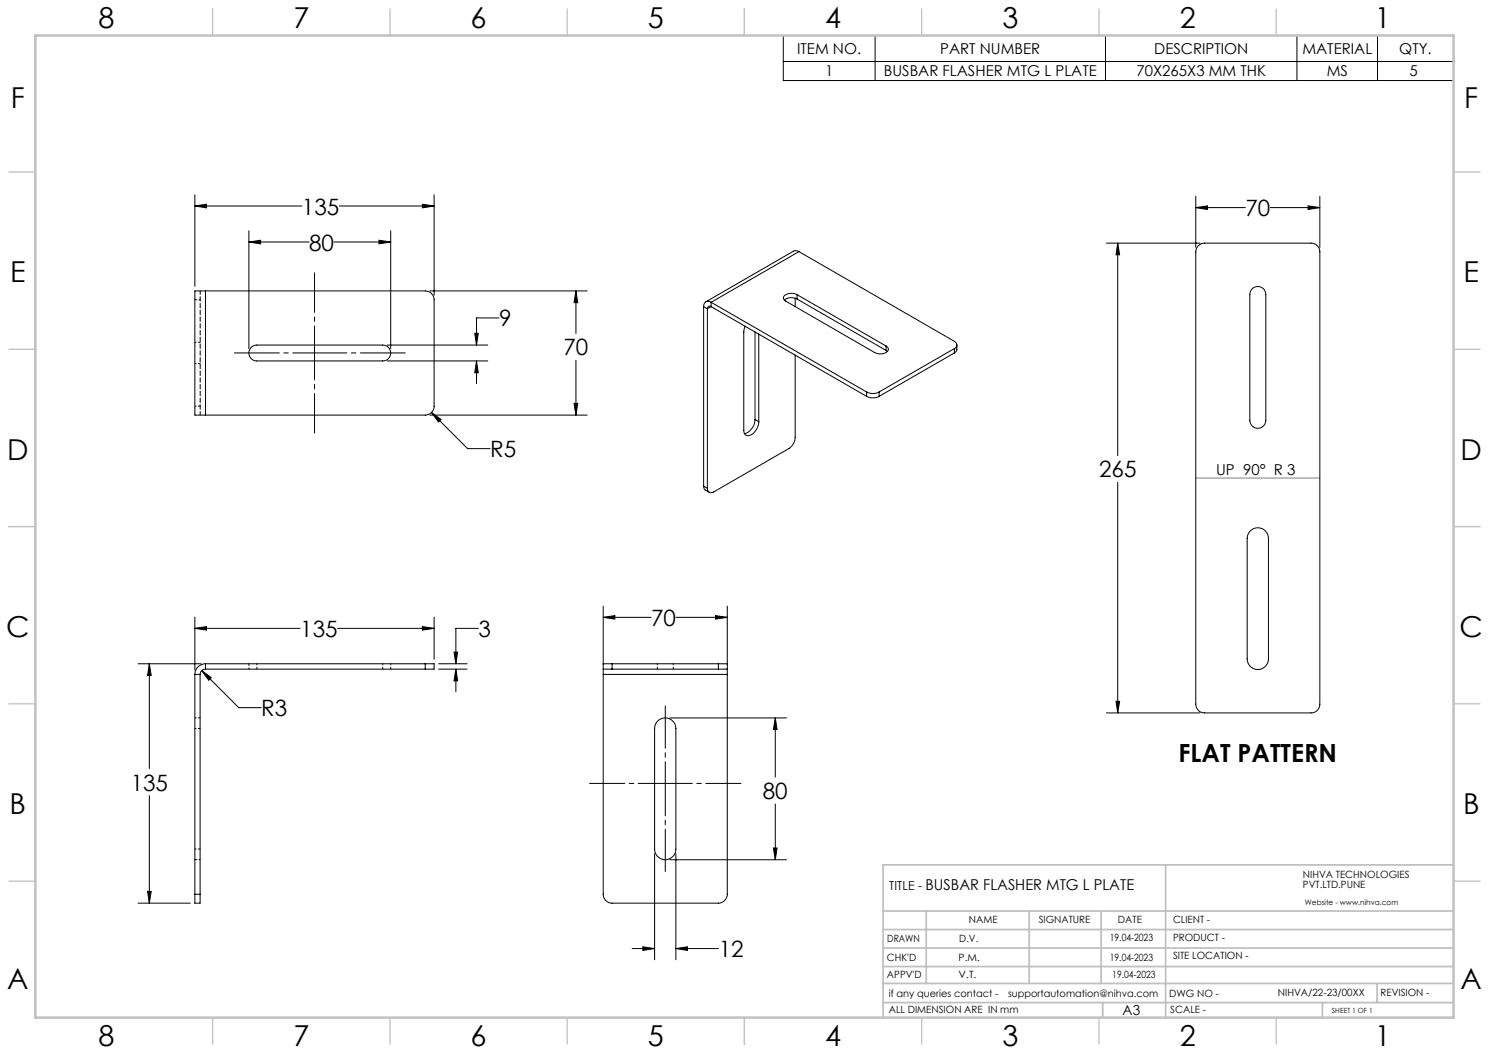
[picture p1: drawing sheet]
<svg xmlns="http://www.w3.org/2000/svg" width="420mm" height="297mm" viewBox="0 0 420 297" stroke-linecap="round" stroke-linejoin="round" font-family="sans-serif">
<g fill="none" stroke="#000" stroke-width=".28">
<path d="M220.9 10v12.7h189.1v-12.7h-400v106.7M220.9 17.4h189.1M246.8 10v12.7M311.8 10v12.7M365.8 10v12.7M388.5 10v12.7M55 54.9v25.9M55 58.1h30.2M55 58.1l3.2-.5v1zM95.7 58.1h26.7M119.1 57.6l3.3 .5-3.3 .5zM122.4 54.9v28.4"/>
<path d="M337.3 58.6l3.3-.5v1zM337.3 55.4v14.4M337.3 58.6h14M358.3 58.6h14M369 58.1l3.3 .5-3.3 .5zM372.3 55.4v14.4M70.2 65.1v33.2M70.2 68.3h17M70.2 68.3l3.3-.5v1zM94.2 68.3h16M106.9 67.8l3.3 .5-3.3 .5zM110.2 65.1v33.2"/>
<path d="M225.4 71l43.8 25.3a1.09 1.09 0 0 1 .7 1 1.09 1.09 0 0 1-.7 1M225.4 71l-1-.3-.6 .1-24.7 14.3M225.4 71l-24.8 14.3M312.1 68.6h26.4M315.3 68.6l.5 3.3h-1zM315.3 68.6v59.9M338 69.3l.8-.5 1-.2h30a2.47 2.47 0 0 1 2.5 2.4v127.6a2.47 2.47 0 0 1-2.5 2.5h-30a2.47 2.47 0 0 1-2.5-2.5v-127.6l.2-.9zM58 82.1h61.9a2.51 2.51 0 0 1 2.5 2.5v30a2.57 2.57 0 0 1-2.5 2.5h-61.9M58 82.1h-3v35h3M58 82.1v35M70.9 97.9l.7-.4 .9-.2h35.4a2.24 2.24 0 0 1 2.3 2.3 2.24 2.24 0 0 1-2.3 2.2h-35.4a2.25 2.25 0 0 1-2.1-1.4 2.25 2.25 0 0 1 .5-2.5zM109.2 97.3h28.4"/>
<path d="M121.2 82.1h44.4M133.9 94h1l-.5 3.3zM140.8 89.7h-6.4v7.6M162.5 82.1v11.9M162.5 82.1l.4 3.3h-1zM198.5 86.5l1 .6M198.5 86.5v50.6M199.5 87.1v50.6M200.6 85.3a1.3 1.3 0 0 0-1.5-.2 1.3 1.3 0 0 0-.6 1.4M200.6 86.5a.63 .63 0 0 0-.8-.1 .63 .63 0 0 0-.3 .7M200.6 85.3l43.8 25.3M200.6 85.3v1.2"/>
<path d="M200.6 86.5l43.8 25.3M200.6 86.5l-1.1 .6M210.2 92l-.4 1.6v27.8a1.38 1.38 0 0 0 .8 1.5 1.38 1.38 0 0 0 1.7-.5 4.7 4.7 0 0 0 1.7-3.4M213 93.6v24.7M214 94.2v24.8M224.3 84.1v2.4M224.8 83.1a2.86 2.86 0 0 0-3.8 .8l.1 .4 .6 .6 25 14.5a2.89 2.89 0 0 0 3.9-.7l-.1-.5-.6-.6M224.8 84.3a3.2 3.2 0 0 0-3.5 .4M224.8 83.1l25.1 14.5M224.8 83.1v1.2M224.8 84.3l25.1 14.5M249.9 98.8l.4 .3"/>
<path d="M249.9 97.6v1.2M269.2 98.3l-21.2 12.3M269.2 98.3v1.3M269.2 99.6l-21.2 12.2M269.9 97.3l-.1 1.6-.6 .7M353.3 81.4a2.27 2.27 0 0 1 2.4-.4 2.27 2.27 0 0 1 1.3 2.1v35.5a2.26 2.26 0 0 1-2.2 2.2 2.26 2.26 0 0 1-2.3-2.2v-35.5l.2-.9zM109.2 101.8h28.4M121.2 117.1h44.4M121.7 116.3l10.2 10.2h6.4M121.7 116.3l2.7 2-.7 .7zM134.4 101.8v6.4M134.4 101.8l.5 3.3h-1z"/>
<path d="M161.9 113.8h1l-.4 3.3zM162.5 101.6v15.5M213 118.3a4.3 4.3 0 0 1-3 4M213 118.3l1 .7M224.3 100.2v23.2a4 4 0 0 1-1.8 3.1l-21.2 12.2a1.1 1.1 0 0 1-1.2 .2 1.1 1.1 0 0 1-.6-1.2M244.4 110.6a3.8 3.8 0 0 0 3.6 0M244.4 111.8a3.8 3.8 0 0 0 3.6 0M244.4 110.6v1.2M248 110.6v1.2M198.5 137.1l.2 .9 1.4 .8M198.5 137.1l1 .6M315.3 136.1v65"/>
<path d="M352.6 149.8a3 3 0 0 1 3.3-.7 3 3 0 0 1 1.9 2.7v34a3 3 0 0 1-3 3.1 3 3 0 0 1-3-3.1v-34l.2-1zM55 177.2h29.7M55 174.1v14.8M55 177.2l3.2-.5v1zM95.2 177.2h27.2M119.1 176.7l3.3 .5-3.3 .5zM122.4 174.1v11.8M134.9 177.2h-6.3v10M170.1 174.1l3.3-.5v1zM170.1 171v17.7M170.1 174.1h13.6M190.7 174.1h14.4"/>
<path d="M201.8 173.6l3.3 .5-3.3 .5zM205.1 171v17.7M38.9 187.2h17.8M42.1 187.2v29.6M42.1 187.2l.6 3.3h-1.1zM55 190.2v62M55 190.2h1.4M56.4 190.2v62M56.9 189.2l10.4 10.4h6.4M56.9 189.2l2.7 1.9-.7 .8zM58 188.7a1.51 1.51 0 0 0-1.6 1.5M58 187.2a3 3 0 0 0-3 3"/>
<path d="M58 187.2h61.9M58 188.7h61.9M58 187.2v1.5M119.9 187.2h2.5v1.5h-2.5M119.9 187.2v1.5M123.7 187.2h8.1M123.7 188.7h8.1M128.1 183.9h1l-.5 3.3zM128.6 188.7v6.4M128.6 188.7l.5 3.3h-1zM170.1 187.2h2.5M170.1 188.7h2.5"/>
<path d="M170.1 188.7v1.5M170.1 190.2v62a2.5 2.5 0 0 0 2.5 2.5h30a2.51 2.51 0 0 0 2.5-2.5v-62M170.1 190.2h35M172.6 187.2h30M172.6 188.7h30M172.6 187.2v1.5M202.6 187.2h2.5M202.6 188.7h2.5M202.6 187.2v1.5M205.1 188.7v1.5M314.8 197.8h1l-.5 3.3zM185.5 203.4a2.99 2.99 0 0 1 3.3-.7 2.99 2.99 0 0 1 1.8 2.8v34a3 3 0 0 1-3 3 3 3 0 0 1-3-3v-34l.4-1.4z"/>
<path d="M188.9 202.5h33M218.7 202.5l.5 3.3h-1zM218.7 202.5v16.7M312.1 201.1h26.4M42.1 224.4v30.3M218.2 239.2h1l-.5 3.3zM218.7 226.8v15.7M38.9 254.7h14.8M41.6 251.4h1.1l-.6 3.3zM55 252.2v2.5h1.4v-2.5M55 252.2h1.4M184.6 240.8v29.9"/>
<path d="M188.9 242.5h33M190.6 240.8v29.9M178.3 267.5h6.3M181.3 267l3.3 .5-3.3 .6zM190.6 267.5l3.3-.5v1.1zM190.6 267.5h12.1"/>
</g>
<path d="M187.7 245.8v-46.7" fill="none" stroke="#000" stroke-width=".28" stroke-dasharray="15.2 1.3 1.3 1.3" stroke-dashoffset="3.3"/>
<path d="M209 221h-42.7" fill="none" stroke="#000" stroke-width=".28" stroke-dasharray="15.2 1.3 1.3 1.3" stroke-dashoffset="5.3"/>
<path d="M66.1 99.6h48.2" fill="none" stroke="#000" stroke-width=".28" stroke-dasharray="15.2 1.3 1.3 1.3" stroke-dashoffset="2.6"/>
<path d="M88.7 77v45.2" fill="none" stroke="#000" stroke-width=".28" stroke-dasharray="15.2 1.3 1.3 1.3" stroke-dashoffset="4.1"/>
<path d="M337.3 134.8h35" fill="none" stroke="#808080" stroke-width=".28"/>
<g fill="none" stroke="#c0c0c0" stroke-width=".35">
<path d="M60 2.5v7.5M110 2.5v7.5M160 2.5v7.5M210 2.5v7.5M260 2.5v7.5M310 2.5v7.5M360 2.5v7.5M2.5 48.5h7.5M410 48.5h7.5M2.5 98.5h7.5M410 98.5h7.5M2.5 148.5h7.5"/>
<path d="M410 148.5h7.5M2.5 198.5h7.5M410 198.5h7.5M2.5 248.5h7.5M410 248.5h7.5M60 287v7.5M110 287v7.5M160 287v7.5M210 287v7.5M260 287v7.5M310 287v7.5M360 287v7.5"/>
</g>
<g fill="none" stroke="#c0c0c0" stroke-width=".5">
<path d="M249.1 257h160.9M261.3 257v20.4M290.3 257v20.4M310.6 257v20.4M328.8 243.9v43.1M410 243.9h-160.9v43.1M249.1 272.6h160.9M249.1 267.4h160.9M249.1 262.2h160.9M249.1 277.4h160.9M388.4 277.4v5.4M249.1 282.8h160.9"/>
<path d="M311 282.8v4.2M373 282.8v4.2"/>
</g>
<path d="M10 10h400v277h-400z" fill="none" stroke="#c0c0c0" stroke-width=".7"/>
<path d="M42.1 187.2l.6 3.3h-1.1zM41.6 251.4h1.1l-.6 3.3zM128.1 183.9h1l-.5 3.3zM128.6 188.7l.5 3.3h-1zM56.9 189.2l2 2.7 .7-.8zM55 177.2l3.2-.5v1zM119.1 176.7l3.3 .5-3.3 .5zM170.1 174.1l3.3-.5v1zM201.8 173.6l3.3 .5-3.3 .5zM218.7 202.5l.5 3.3h-1zM218.2 239.2h1l-.5 3.3zM181.3 267l3.3 .5-3.3 .6zM190.6 267.5l3.3-.5v1.1zM162.5 82.1l.4 3.3h-1zM161.9 113.8h1l-.4 3.3zM55 58.1l3.2-.5v1zM119.1 57.6l3.3 .5-3.3 .5zM70.2 68.3l3.3-.5v1zM106.9 67.8l3.3 .5-3.3 .5zM133.9 94h1l-.5 3.3zM134.4 101.8l.5 3.3h-1zM121.7 116.3l2 2.7 .7-.7zM315.3 68.6l.5 3.3h-1zM314.8 197.8h1l-.5 3.3zM337.3 58.6l3.3-.5v1zM369 58.1l3.3 .5-3.3 .5z" fill="#000"/>
<g fill="none" stroke="#000" stroke-width=".28" stroke-dasharray="1.3 .6" stroke-dashoffset=".8">
<path d="M55 84.6h1.5M56.5 96.6h-1.5M56.5 102.6h-1.5M56.5 114.6h-1.5M70.2 187.2v1.5M72.5 188.7v-1.5M108 188.7v-1.5M110.2 188.7v-1.5M185.4 188.7v-1.5M189.9 188.7v-1.5M56.5 205.5h-1.5M56.5 202.5h-1.5"/>
<path d="M56.5 239.5h-1.5M55 242.5h1.5"/>
</g>
<path d="M56.5 82.1v35" fill="none" stroke="#000" stroke-width=".28" stroke-dasharray="1.3 .6" stroke-dashoffset=".3"/>
<g font-size="8.1">
<text x="27.8" y="8">8</text>
<text x="82.8" y="8">7</text>
<text x="132.8" y="8">6</text>
<text x="182.8" y="8">5</text>
<text x="232.8" y="8">4</text>
<text x="282.8" y="8">3</text>
<text x="332.8" y="8">2</text>
<text x="387.8" y="8">1</text>
<text x="3" y="30.4">F</text>
<text x="413" y="30.4">F</text>
<text x="2.8" y="79.6">E</text>
<text x="412.8" y="79.6">E</text>
<text x="2" y="129.6">D</text>
<text x="412" y="129.6">D</text>
<text x="1.7" y="179.6">C</text>
<text x="411.7" y="179.6">C</text>
<text x="2.7" y="229.6">B</text>
<text x="412.7" y="229.6">B</text>
<text x="2" y="278.9">A</text>
<text x="412" y="278.9">A</text>
<text x="27.8" y="295">8</text>
<text x="82.8" y="295">7</text>
<text x="132.8" y="295">6</text>
<text x="182.8" y="295">5</text>
<text x="232.8" y="295">4</text>
<text x="282.8" y="295">3</text>
<text x="332.8" y="295">2</text>
<text x="387.8" y="295">1</text>
</g>
<text font-size="7.1" x="332.4" y="215">FLAT PATTERN</text>
<g font-size="6.3">
<text x="85.2" y="60.5">135</text>
<text x="351.3" y="61">70</text>
<text x="87.2" y="70.7">80</text>
<text x="140.8" y="92.1">9</text>
<text x="158.9" y="100.2">70</text>
<text x="138.3" y="128.9">R5</text>
<text x="310" y="134.7">265</text>
<text x="84.7" y="179.6">135</text>
<text x="134.9" y="179.6">3</text>
<text x="183.7" y="176.5">70</text>
<text x="73.7" y="202">R3</text>
<text x="36.9" y="223">135</text>
<text x="215.2" y="225.4">80</text>
<text x="202.7" y="269.9">12</text>
</g>
<g font-size="4.2">
<text x="224.9" y="15.2">ITEM NO.</text>
<text x="265.2" y="15.2">PART NUMBER</text>
<text x="325.6" y="15.2">DESCRIPTION</text>
<text x="367.4" y="15.2">MATERIAL</text>
<text x="394.7" y="15.2">QTY.</text>
<text x="232.7" y="21.5">1</text>
<text x="249.3" y="21.5">BUSBAR FLASHER MTG L PLATE</text>
<text x="320.6" y="21.5">70X265X3 MM THK</text>
<text x="374.2" y="21.5">MS</text>
<text x="397.5" y="21.5">5</text>
<text x="343" y="133.8">UP 90° R 3</text>
<text x="261.1" y="251">BUSBAR FLASHER MTG L PLATE</text>
</g>
<text font-size="3.9" x="316.7" y="286.4">A3</text>
<text font-size="3.5" x="250.8" y="251">TITLE -</text>
<g font-size="2.8">
<text x="367.5" y="247.7">NIHVA TECHNOLOGIES</text>
<text x="367.5" y="250.5">PVT.LTD.PUNE</text>
<text x="273.3" y="260.4">NAME</text>
<text x="293" y="260.4">SIGNATURE</text>
<text x="315.3" y="260.5">DATE</text>
<text x="330.9" y="260.5">CLIENT -</text>
<text x="250.3" y="265.7">DRAWN</text>
<text x="270.6" y="265.7">D.V.</text>
<text x="313" y="265.5">19.04-2023</text>
<text x="330.9" y="265.5">PRODUCT -</text>
<text x="250.2" y="271.1">CHK'D</text>
<text x="250.2" y="275.8">APPV'D</text>
<text x="270.4" y="275.8">V.T.</text>
<text x="270.4" y="271.1">P.M.</text>
<text x="313" y="271.1">19.04-2023</text>
<text x="313.8" y="275.8">19.04-2023</text>
<text x="330.9" y="270.6">SITE LOCATION -</text>
<text x="250.7" y="281.1">if any queries contact -</text>
<text x="284.3" y="281.1">supportautomation@nihva.com</text>
<text x="329.8" y="281.3">DWG NO -</text>
<text x="360.5" y="281.1">NIHVA/22-23/00XX</text>
<text x="389.4" y="281.1">REVISION -</text>
<text x="250.7" y="285.6">ALL DIMENSION ARE IN mm</text>
<text x="330.1" y="285.7">SCALE -</text>
</g>
<text font-size="2.1" x="368.1" y="255.1">Website - www.nihva.com</text>
<text font-size="2" x="375.7" y="285.6">SHEET 1 OF 1</text>
</svg>
